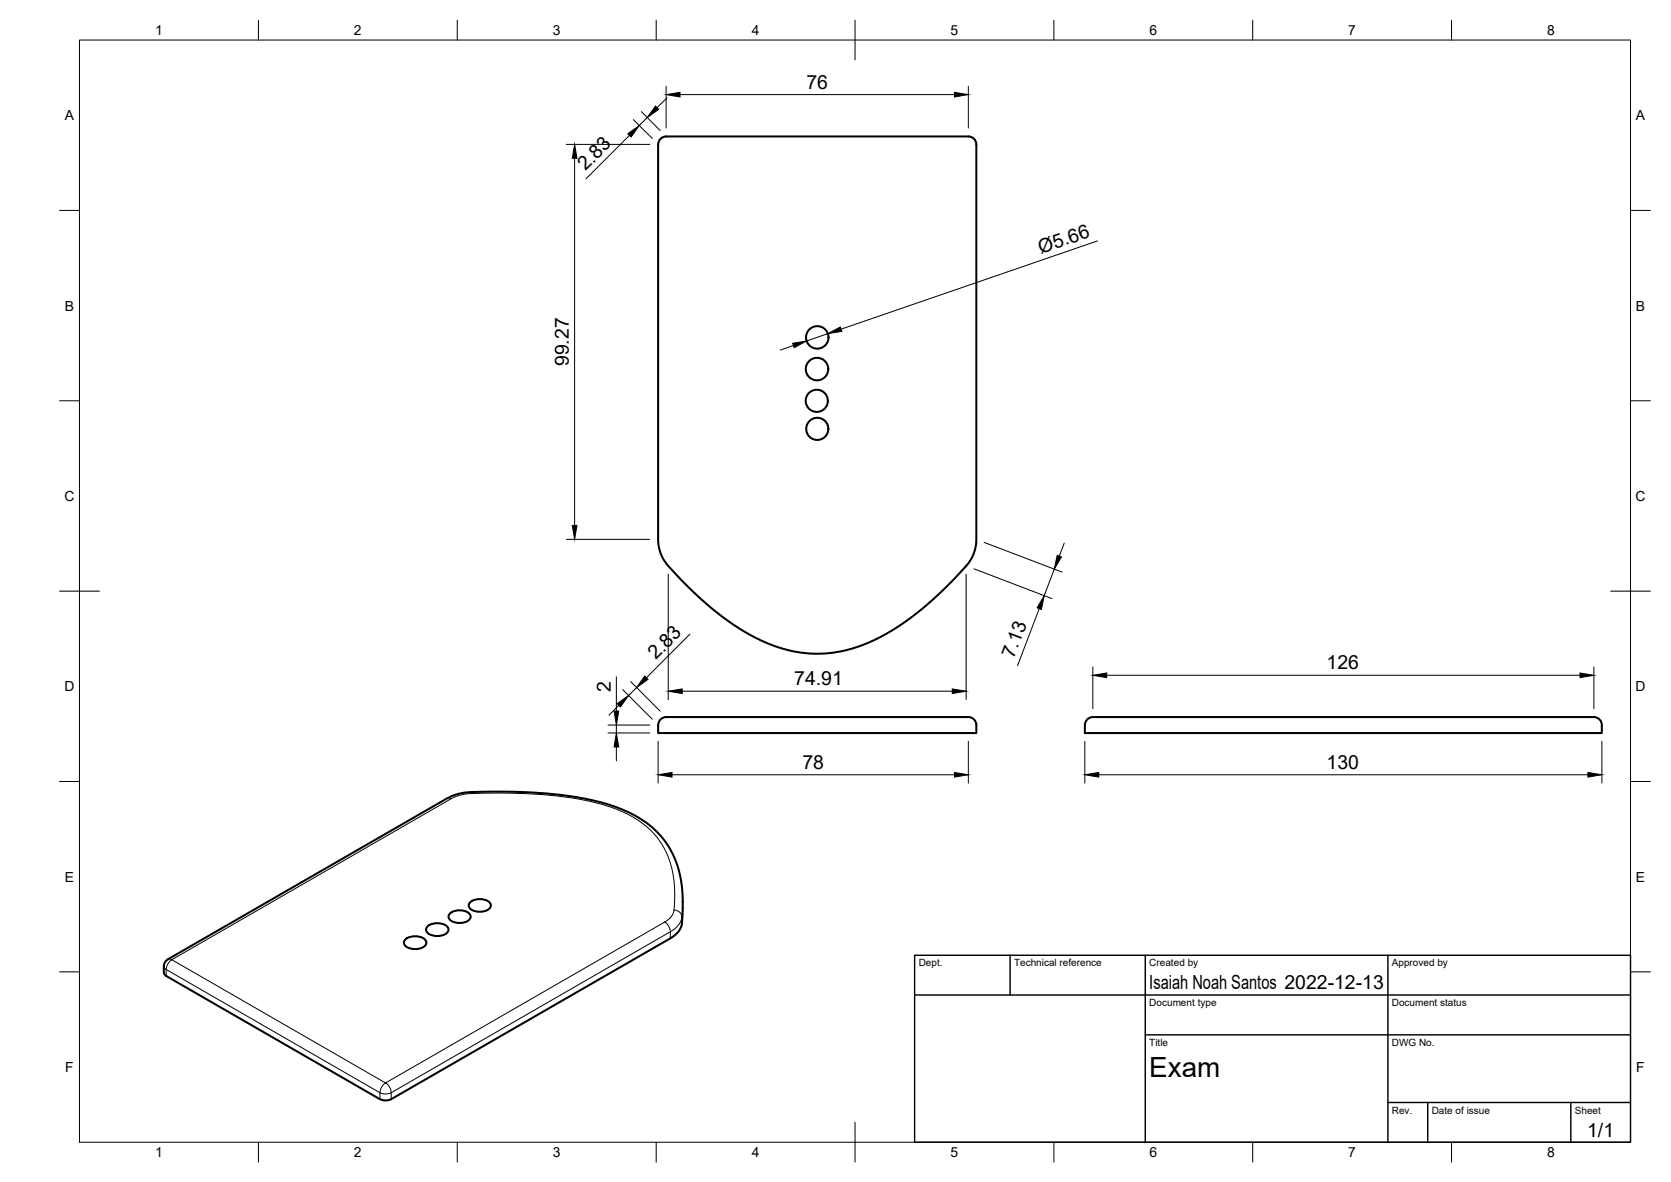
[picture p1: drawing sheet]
<svg xmlns="http://www.w3.org/2000/svg" width="420mm" height="297mm" viewBox="0 0 420 297" stroke-linecap="round" stroke-linejoin="round" font-family="sans-serif">
<!-- layer: Visible -->
<g fill="none" stroke="#000" stroke-width=".51">
<path d="M165.5 36.3v99.5l.2 2 .8 2.2a17.4 17.4 0 0 0 3.9 4.8 68.5 68.5 0 0 0 22.5 16.8l3.8 1.4 2.9 .7 3.5 .5 3 .1 3.5-.3 2.9-.5 3.2-1 3.5-1.4a73.1 73.1 0 0 0 23.2-18.2l1-1.2 1.3-2.2 .5-1.7 .3-2v-99.5M243.5 34.3h-76a2 2 0 0 0-2 2M243.5 34.3a2 2 0 0 1 2 2M165.5 182.2v2h80v-2M243.5 180.2h-76a2 2 0 0 0-2 2M243.5 180.2a2 2 0 0 1 2 2M272.8 182.2v2h130v-2M274.8 180.2h126a2 2 0 0 1 2 2M274.8 180.2a2 2 0 0 0-2 2M101.9 236.1a3.8 3.8 0 0 1 5.2 .4 1.69 1.69 0 0 1-1.8 1.9l-1.2 .1a2.39 2.39 0 0 1-2.5-1.6zM107.5 232.8a3.8 3.8 0 0 1 5.2 .4 1.69 1.69 0 0 1-1.8 1.9l-1.3 .1a2.39 2.39 0 0 1-2.5-1.6zM113.1 229.6a3.8 3.8 0 0 1 5.2 .3 1.67 1.67 0 0 1-1.8 2h-1.2a2.35 2.35 0 0 1-2.5-1.5z"/>
<path d="M118.2 226.7a3.8 3.8 0 0 1 5.1 .4 1.67 1.67 0 0 1-1.8 2h-1.2a2.35 2.35 0 0 1-2.4-1.6zM41.2 242.8v1.7M42.2 241.1l70.2-40.5 1.7-.8 1.6-.4 2.4-.3 5.4-.2 10.1 .2 7.5 .7 8 1.3 5.8 1.7 4.9 2.2 4.1 2.9 1.9 1.8 1.4 1.7a25 25 0 0 1 4.5 15.2v1.6a11.7 11.7 0 0 1-.5 4.9l-1.1 1.6-1.5 1.1-70.2 40.4-.9 .3h-1.1l-.9-.3-53.7-30.9-.4-.4-.2-.4M42.2 241.1l-.8 .9-.2 .8"/>
<circle cx="205.4" cy="92.7" r="2.83"/>
<circle cx="205.5" cy="84.8" r="2.83"/>
<circle cx="205.4" cy="100.7" r="2.78"/>
<circle cx="205.5" cy="107.8" r="2.78"/>
</g>
<!-- layer: Visible Narrow -->
<g fill="none" stroke="#000" stroke-width=".25">
<path d="M118.5 199l.1 .4M118.6 199.4l-2.5 .3-2.6 1-70.3 40.5M118.6 199.4l9.4-.1 8.7 .4 6.6 .8 6.4 1.2 5.9 1.9 3.8 1.9 3.6 2.6 1.3 1.3 1.6 1.9a25.1 25.1 0 0 1 3.6 17.4M112.4 200.6l.5-.1 .5 .2M167.1 231.7l-70.2 40.4M167.1 231.7l1 1.1a4.5 4.5 0 0 1 .5 3M169.5 228.7l-.7 1.6-1.7 1.4M169.5 228.7a1.92 1.92 0 0 1 2 1.7M171.5 230.4l-.7 1.8-.8 .9-1.3 1-70.3 40.5M171.5 230.4v1.6M171.7 226.6l-.2 3.8M41.2 242.8l.2 .5 .4 .3"/>
<path d="M41.8 243.6l53.7 31M41.8 243.6v1.7M42.2 241.1l.5-.1 .5 .2M43.2 241.2l53.7 30.9M43.2 241.2l-1 1-.4 1.4M95.5 274.6v1.6M95.5 274.6l1.5 .3 1.4-.3M97 272.1l1 1.1 .4 1.4M97 272.1l-1 1.1-.5 1.4M98.4 274.6v1.6"/>
</g>
<!-- layer: BORDER -->
<g fill="none" stroke="#000" stroke-width=".25">
<path d="M20 10.1h390v276.9h-390zM65 5.1v5M115 5.1v5M165 5.1v5M215 5.1v10M265 5.1v5M315 5.1v5M365 5.1v5M15 52.9h5M410 52.9h5M15 100.7h5M410 100.7h5"/>
<path d="M15 148.6h10M405 148.6h10M15 196.4h5M410 196.4h5M15 244.2h5M410 244.2h5M65 287v5M115 287v5M165 287v5M215 282.1v9.9M265 287v5M315 287v5"/>
<path d="M365 287v5"/>
</g>
<!-- layer: TITLEBLOCK -->
<path d="M230 240.1h180v46.9h-180zM230 250h180M254 240.1v9.9M288 240.1v46.9M349 240.1v46.9M288 260.1h122M349 277.1h61M359 277.1v9.9M395 277.1v9.9" fill="none" stroke="#000" stroke-width=".36"/>
<!-- layer: FD_Dimensions -->
<g fill="none" stroke="#000" stroke-width=".25">
<path d="M142.4 36.3h21M144.5 39.8v92.2M158.3 34l-11 10.9M159.3 30.1l4.7 4.7M161.3 28.1l4.7 4.7M162.8 29.5l-2.1 2M167.5 21.7v10.5M167.7 24.6l-2.5 2.5M171 23.8h69M243.5 21.7v10.5M275.9 60.5l-64.4 22.2M199.5 86.8l-3.3 1.2"/>
<path d="M208.2 83.8l-5.4 1.9M142.4 135.5h21M247.4 136.3l19.7 7.5M267.6 136.5l-1.3 3.3M168 144.3v31.5M173.5 159.4l-11 10.9M242.9 144.3v31.5M244.9 142.9l19.6 7.5M261.3 153l-5.5 14.3M265.1 143l-2.5 6.7M155 170.1v8.6M155.6 177.3l-2.5 2.4"/>
<path d="M156.6 173.3l7.4 7.4M158.6 171.3l7.4 7.4M160.1 172.8l-2 2M171.5 173.7h67.9M274.8 167.6v10.5M278.3 169.7h119M400.8 167.6v10.5M152.9 184.2h10.5M152.9 182.2h10.5M155 182.2v2M155 187.7v3.5M165.5 186.3v10.5"/>
<path d="M169 194.7h71M243.5 186.3v10.5M272.8 186.3v10.5M276.3 194.7h123M402.8 186.3v10.5"/>
</g>
<g fill="#000" stroke="#000" stroke-width=".25">
<path d="M144.5 36.3l.6 3.5h-1.2zM157.9 33.6l2.8-2.1-2 2.9zM164.8 26.7l.8 .8-2.8 2zM167.5 23.8l3.5-.6v1.2zM240 23.2l3.5 .6-3.5 .6zM199.3 86.3l3.5-.6-3.1 1.7zM208.2 83.8l3.1-1.6 .4 1.1zM143.9 132h1.2l-.6 3.5zM265.8 139.6l1.1 .4-1.8 3zM262.6 149.7l-.7 3.5-1.1-.5zM154.4 178.7h1.2l-.6 3.5zM155.2 176.8l2.9-2-2.1 2.9z"/>
<path d="M162.1 169.9l.8 .8-2.8 2.1zM168 173.7l3.5-.6v1.2zM239.4 173.1l3.5 .6-3.5 .6zM274.8 169.7l3.5-.6v1.2zM397.3 169.1l3.5 .6-3.5 .6zM155 184.2l.6 3.5h-1.2zM165.5 194.7l3.5-.6v1.2zM240 194.1l3.5 .6-3.5 .6zM272.8 194.7l3.5-.6v1.2zM399.3 194.1l3.5 .6-3.5 .6z"/>
</g>
<text font-size="7" x="289" y="270.6">Exam</text>
<g font-size="4.9">
<text x="202.8" y="22.3">76</text>
<text x="147.2" y="43" transform="rotate(-45 147.2 43)">2.83</text>
<text x="261.7" y="63.8" transform="rotate(-19 261.7 63.8)">Ø5.66</text>
<text x="143" y="92" transform="rotate(-90 143 92)">99.27</text>
<text x="164.9" y="165.9" transform="rotate(-45 164.9 165.9)">2.83</text>
<text x="254.9" y="165.7" transform="rotate(-69 254.9 165.7)">7.13</text>
<text x="153.6" y="174" transform="rotate(-90 153.6 174)">2</text>
<text x="199.7" y="172.2">74.91</text>
<text x="333.5" y="168.2">126</text>
<text x="201.8" y="193.2">78</text>
<text x="333.5" y="193.2">130</text>
<text x="289" y="248.5">Isaiah Noah Santos 2022-12-13</text>
<text x="399.1" y="285.7">1/1</text>
</g>
<g font-size="3.5">
<text x="39" y="8.8">1</text>
<text x="89" y="8.8">2</text>
<text x="139" y="8.8">3</text>
<text x="189" y="8.8">4</text>
<text x="239" y="8.8">5</text>
<text x="289" y="8.8">6</text>
<text x="339" y="8.8">7</text>
<text x="389" y="8.8">8</text>
<text x="16.3" y="30.2">A</text>
<text x="411.3" y="30.2">A</text>
<text x="16.3" y="78">B</text>
<text x="411.3" y="78">B</text>
<text x="16.2" y="125.9">C</text>
<text x="411.2" y="125.9">C</text>
<text x="16.2" y="173.7">D</text>
<text x="411.2" y="173.7">D</text>
<text x="16.3" y="221.6">E</text>
<text x="411.3" y="221.6">E</text>
<text x="16.4" y="269.4">F</text>
<text x="411.4" y="269.4">F</text>
<text x="39" y="290.8">1</text>
<text x="89" y="290.8">2</text>
<text x="139" y="290.8">3</text>
<text x="189" y="290.8">4</text>
<text x="239" y="290.8">5</text>
<text x="289" y="290.8">6</text>
<text x="339" y="290.8">7</text>
<text x="389" y="290.8">8</text>
</g>
<g font-size="2.5">
<text x="231" y="242.9">Dept.</text>
<text x="255" y="242.9">Technical reference</text>
<text x="289" y="242.9">Created by</text>
<text x="350" y="242.9">Approved by</text>
<text x="289" y="252.8">Document type</text>
<text x="350" y="252.8">Document status</text>
<text x="289" y="262.9">Title</text>
<text x="350" y="262.9">DWG No.</text>
<text x="350" y="279.9">Rev.</text>
<text x="360" y="279.9">Date of issue</text>
<text x="396" y="279.9">Sheet</text>
</g>
</svg>
